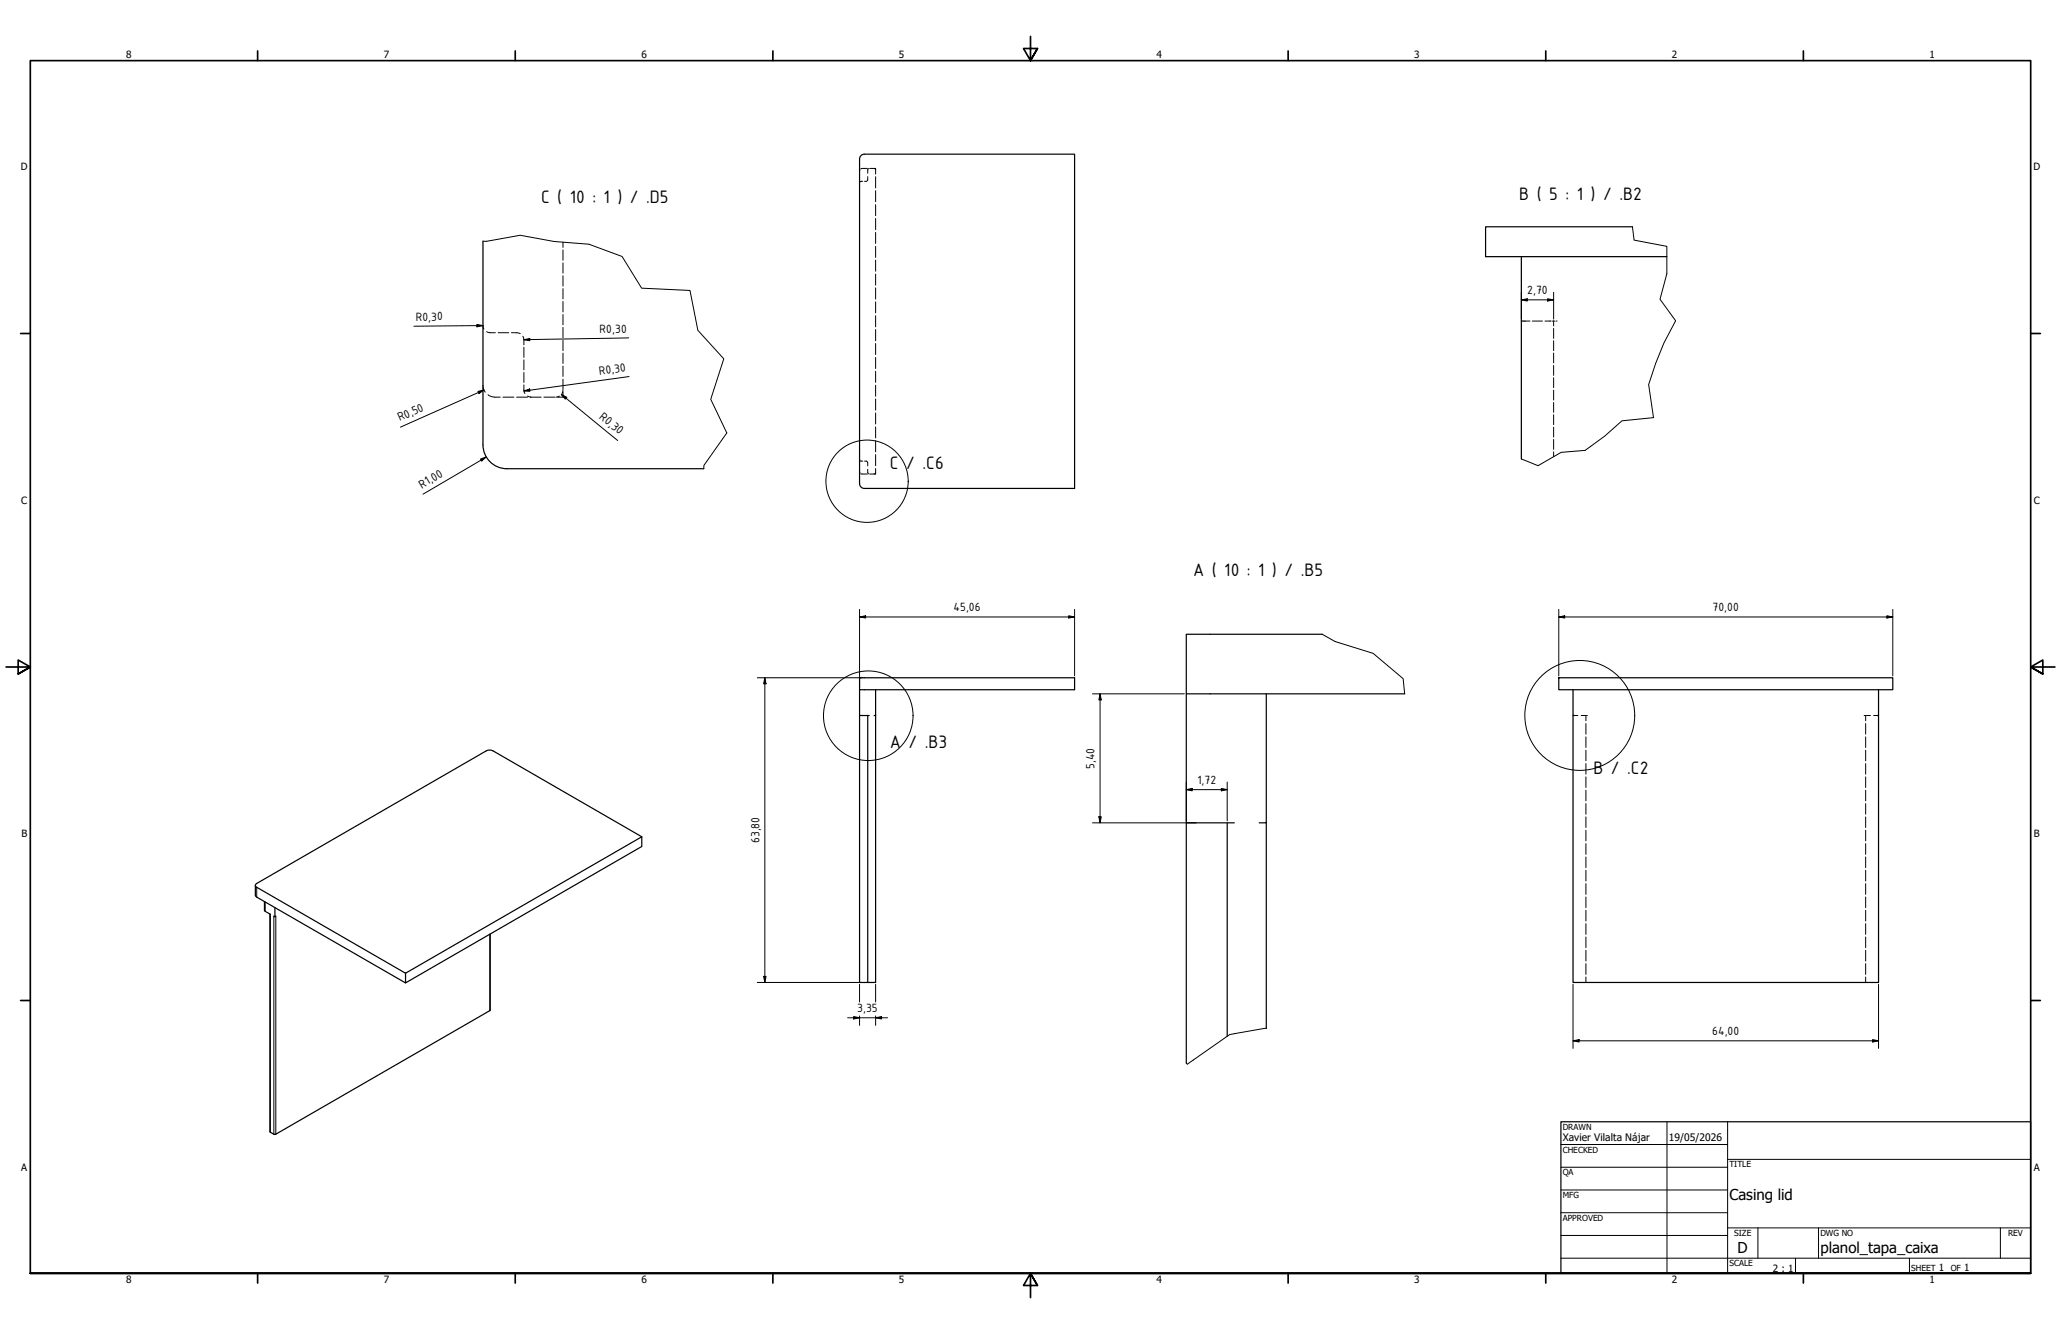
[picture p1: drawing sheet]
<svg xmlns="http://www.w3.org/2000/svg" width="864mm" height="559mm" viewBox="0 0 864 559" stroke-linecap="round" stroke-linejoin="round" font-family="sans-serif">
<!-- layer: Visible (ANSI) -->
<path d="M360.2 66.5v136.1l.6 1.4 1.4 .6M362.2 64.6l-1.4 .6-.6 1.4M362.2 64.6h88.1v140h-88.1M360.2 283.9h90.1v5h-90.1zM360.2 299.7v111.8h6.7v-111.8M360.2 288.9v10.8h4M363.6 299.7v111.8M366.9 288.9v10.8h-.6M653.2 283.9h139.9v5h-139.9zM659.1 288.9v10.8h.7M659.1 299.7v111.8h128v-111.8M787.1 288.9v10.8h-.6" fill="none" stroke="#000" stroke-width=".51"/>
<!-- layer: Hidden (ANSI) -->
<g fill="none" stroke="#000" stroke-width=".42">
<path d="M360.3 71.1l-.1 .5M360.3 76.3l-.1 .3M361.5 75.9l-1 .2M363.3 75.9h-1M363.5 70.5l-2.8 .2M363.6 74l-.1 1.6M363.7 70.9l-.1 1.7M364.2 70.5l-.3 .2M364.6 70.5h2.3v2.4M366.3 70.5l.3 .2M366.8 70.9l.1 .3M366.9 74v4.7"/>
<path d="M366.9 79.9v4.6M366.9 85.7v4.7M366.9 91.5v4.7M366.9 97.3v4.7M366.9 103.2v4.6M366.9 109v4.6M366.9 114.8v4.6M366.9 120.6v4.7M366.9 126.4v4.7M366.9 132.3v4.6M366.9 138v4.7M366.9 143.9v4.6"/>
<path d="M366.9 149.7v4.7M366.9 155.5v4.6M366.9 161.4v4.6M366.9 167.1v4.7M366.9 173v4.6M366.9 178.8v4.7M360.2 197.5l.1 .6M360.2 192.6l.1 .2M360.5 193l1 .2M360.7 198.4l2.8 .2M362.3 193.2l1 .1M363.5 193.5l.1 1.7"/>
<path d="M363.6 196.6l.1 1.6M363.9 198.4l.3 .2M366.6 198.4l-.3 .2M366.9 198l-.1 .2M366.9 196.3v2.3h-2.3M366.9 184.6v4.7M366.9 190.4v4.7M659.8 299.7h1.4M662.6 299.7h1.5M664.3 299.7h.4M664.5 299.7v2.2M664.9 299.7h.3"/>
<path d="M781.1 299.7h.3M781.6 299.7h.1M781.9 299.7l-.2 2.2M782.1 299.7h1.6M785.1 299.7h1.4M664.5 303.1v4.4M664.5 308.7v4.4M664.5 314.3v4.4M664.5 319.8v4.5M781.7 303.1v4.4M781.7 308.7v4.4M781.7 314.3v4.4"/>
<path d="M781.7 319.8v4.5M664.5 325.4v4.5M664.5 331v4.5M664.5 336.6v4.5M781.7 325.4v4.5M781.7 331v4.5M781.7 336.6v4.5M664.5 342.2v4.4M664.5 347.8v4.4M664.5 353.4v4.5M664.5 359v4.5M781.7 342.2v4.4"/>
<path d="M781.7 347.8v4.4M781.7 353.4v4.5M781.7 359v4.5M664.5 364.6v4.5M664.5 370.1v4.5M664.5 375.7v4.5M781.7 364.6v4.5M781.7 370.1v4.5M781.7 375.7v4.5M664.5 381.3v4.5M664.5 386.9v4.5M664.5 392.5v4.5"/>
<path d="M664.5 398.1v4.5M781.7 381.3v4.5M781.7 386.9v4.5M781.7 392.5v4.5M781.7 398.1v4.5M664.5 403.7v4.5M664.5 409.3v2.2M781.7 403.7v4.5M781.7 409.3v2.2"/>
</g>
<!-- layer: Break Line (ISO) -->
<path d="M684 95l.7 5.6 13.7 2.6v11.5l-2.8 10.6 6.5 9.1-4.9 9.2-3.5 8.7-2.9 8.8 2 13.8-13.2 1.4-7.2 6.4-8.2 6-10 .8-9.7 5.6-7-2.8M202.4 101l1.4 .1 14.2-2.5 14.2 2.6 14.6 1.1 13.9 5.1 8.2 13.3 20.2 1 3.3 16.7 10.9 11.9-5.5 17 6.7 14.1-9.5 13.5-.1 1.4M554 265.7l5.4 3 16 5 12.5 10.6 .7 6.3M530.6 430.8l-15.4 2.6-17.7 12.4-.4-.5" fill="none" stroke="#000" stroke-width=".42"/>
<!-- layer: Visible (ISO) -->
<g fill="none" stroke="#000" stroke-width=".51">
<path d="M684 95h-61.5v12.5h75.9M202.4 101v85.3a10 10 0 0 0 10 10h82.5M637.5 107.5v27M639 134.5h-1.5v57.8M554 265.7h-56.9v24.9h91.5M497.1 290.6v54.1h20.1M530.6 290.6v54.1h-3M268.9 350.5l-62.3-36a3.2 3.2 0 0 0-2.8 0l-96.7 56v.8l.5 .4 62.3 36M497.1 344.7v100.6M514.2 344.7v89.4M530.6 344.7v86.1M107 370.9v4.1l.6 .8 62.3 35.9"/>
<path d="M110.8 377.6v3.7l2.5 1.7M113.1 382.9v91.1l2.1 1.2 90-51.8 .2-32.2M114.7 383.8l.5 .2M115.2 380.2v3.8l.4-.2M169.9 407.7l99-57.2v4.1l-99 57.1z"/>
</g>
<!-- layer: Hidden (ISO) -->
<g fill="none" stroke="#000" stroke-width=".42">
<path d="M235.9 101.4v2.2M235.9 104.7v4.3M235.9 110.1v4.3M235.9 115.5v4.3M202.4 136.3l.4 1.6M203.9 138.9l1.5 .5h2.2M208.7 139.4h4.5M214.3 139.4h2.2l1.5 .4M235.9 120.9v4.3M235.9 126.3v4.4M235.9 131.8v4.3M235.9 137.2v4.3"/>
<path d="M639 134.5h2.1M642.1 134.5h4.2M647.4 134.5h2.6M650.5 134.5h.9M651 134.5v2M651 137.6v4.1M652 134.5h.5M219.1 140.8l.4 1.6v2.1M219.5 145.5v4.2M219.5 150.7v4.2M219.5 156v4.2M235.9 142.6v4.3"/>
<path d="M235.9 148v4.3M235.9 153.4v4.3M235.9 158.8v4.3M651 142.7v4.2M651 147.9v4.1M651 153.1v4.1M651 158.2v4.2M202.4 161.4l.1 1.2 .8 1.7M204.5 165.4a6.3 6.3 0 0 0 5.1 1M210.8 166.4h4.5M216.5 166.4h4.5M219.5 161.2v2.2l.5 1.4"/>
<path d="M221 165.9l1.5 .5M222.2 166.4h4.6M227.9 166.4h4.6M234.4 165.9l-1.5 .5M235.9 163.4l-.4 1.4M235.9 164.2v2.2h-2.3M651 163.4v4.2M651 168.6v4.1M651 173.7v4.2M651 178.9v4.2M651 184.1v4.1M651 189.3v2"/>
</g>
<!-- layer: Visible Narrow (ISO) -->
<path d="M107.6 371.7v4.1M111.1 377.8v4M113.3 383v91.3M114.7 383.8v91.3M115.6 383.8v91.3M205.2 391.4v32" fill="none" stroke="#000" stroke-width=".42"/>
<!-- layer: Detail Boundary (ISO) -->
<g fill="none" stroke="#000" stroke-width=".42">
<circle cx="363.3" cy="201.6" r="17.2"/>
<circle cx="363.8" cy="299.8" r="18.8"/>
<circle cx="662" cy="299.7" r="23"/>
</g>
<!-- layer: Border (ANSI) -->
<g fill="none" stroke="#000" stroke-width=".7">
<path d="M431.8 15.2v10.2l-2.9-5.1h5.8l-2.9 5.1 2.9-5.1M107.9 21.3v4.1M215.9 21.3v4.1M323.8 21.3v4.1M539.8 21.3v4.1M647.7 21.3v4.1M755.6 21.3v4.1M8.6 139.7h4.1M850.9 139.7h4.1M2.5 279.4h10.2l-5.1-2.9v5.8l5.1-2.9-5.1 2.9M861.1 279.4h-10.2l5.1-2.9v5.8l-5.1-2.9 5.1 2.9M8.6 419.1h4.1"/>
<path d="M850.9 419.1h4.1M12.7 533.4v-508h838.2v508h-838.2h838.2M107.9 533.4v4.1M215.9 533.4v4.1M323.8 533.4v4.1M434.7 538.5l-2.9-5.1 2.9 5.1h-5.8l2.9-5.1v10.2M539.8 533.4v4.1M647.7 533.4v4.1M755.6 533.4v4.1"/>
</g>
<!-- layer: Title (ANSI) -->
<g fill="none" stroke="#000" stroke-width=".42">
<path d="M654 479.4h69.9M698.5 469.9v63.5M723.9 469.9v63.5M654 488.9h69.9M654 498.5h69.9M723.9 485.6h127M654 508h69.9M654 517.5h69.9M723.9 514.3h127M736.6 514.3v12.7M762 514.3v12.7M838.2 514.3v12.7"/>
<path d="M654 527h196.9M752.3 527v6.4M800.1 527v6.4"/>
</g>
<path d="M654 469.9h196.9v63.5h-196.9z" fill="none" stroke="#000" stroke-width=".51"/>
<!-- layer: Dimension (ISO) -->
<g fill="none" stroke="#000" stroke-width=".42">
<path d="M199.8 135.9l2.6 .5-2.6 .5zM202.4 136.4l-29 .3M637.5 125.6l2.5-.4v.9zM637.5 125.6h13.5M637.5 122.4v11.3M648.5 125.2l2.5 .4-2.5 .5zM651 122.4v11.3M219.5 142.3l2.5-.5v.9zM263.5 141.5l-44 .8M263.6 157.7l-44.1 6.1M200.3 164l2.5-.6-2.1 1.4zM202.8 163.4l-35 15.5"/>
<path d="M219.5 163.8l2.4-.9 .2 1zM235.2 165.2l2.3 1.2-.6 .8zM235.2 165.2l23.6 19.3M201.4 192.3l2.3-.8-1.8 1.6zM203.7 191.5l-26.5 15.5M360.2 258.4l2.5-.5v1zM360.2 258.4h90.1M360.2 255.3v32.8M447.8 257.9l2.5 .5-2.5 .5zM450.3 255.3v27.8M653.2 258.4l2.4-.5v1zM653.2 258.4h139.9"/>
<path d="M653.2 255.3v27.8M790.6 257.9l2.5 .5-2.5 .5zM793.1 255.3v27.8M317.3 283.9h44.1M320.5 283.9l.5 2.5h-1zM320.5 283.9v127.6M457.8 290.6h38.5M460.9 290.6l.6 2.6h-1.1zM460.9 290.6v54.1M497.1 330.8l2.5-.5v1zM497.1 330.8h17.1M497.1 327.6v16.3"/>
<path d="M511.7 330.3l2.5 .5-2.5 .5zM514.2 327.6v16.3M457.8 344.7h43.5M460.4 342.1h1.1l-.6 2.6zM317.3 411.5h42.7M320 409h1l-.5 2.5zM360.2 412.3v7.4M366.9 412.3v7.4M659.1 412.3v26.9M787.1 412.3v26.9M355.2 426.3h16.7M357.7 425.8l2.5 .5-2.5 .5z"/>
<path d="M360.2 425.6v3.9M366.9 426.3l2.5-.5v1zM366.9 425.6v3.9M659.1 436l2.6-.5v1zM659.1 436h128M784.7 435.5l2.4 .5-2.4 .5z"/>
</g>
<g fill="#000">
<path d="M199.8 135.9l2.6 .5-2.6 .5zM637.5 125.6l2.5-.4v.9zM648.5 125.2l2.5 .4-2.5 .5zM219.5 142.3l2.5-.5v.9zM200.3 164l2.5-.6-2.1 1.4zM219.5 163.8l2.4-.9 .2 1zM235.2 165.2l2.3 1.2-.6 .8zM201.4 192.3l2.3-.8-1.8 1.6zM360.2 258.4l2.5-.5v1zM447.8 257.9l2.5 .5-2.5 .5zM653.2 258.4l2.4-.5v1zM790.6 257.9l2.5 .5-2.5 .5z"/>
<path d="M320.5 283.9l.5 2.5h-1zM460.9 290.6l.6 2.6h-1.1zM497.1 330.8l2.5-.5v1zM511.7 330.3l2.5 .5-2.5 .5zM460.4 342.1h1.1l-.6 2.6zM320 409h1l-.5 2.5zM357.7 425.8l2.5 .5-2.5 .5zM366.9 426.3l2.5-.5v1zM659.1 436l2.6-.5v1zM784.7 435.5l2.4 .5-2.4 .5z"/>
</g>
<g font-size="8.1">
<text x="636.6" y="83.6">B ( 5 : 1 ) / .B2</text>
<text x="226.7" y="85">C ( 10 : 1 ) / .D5</text>
<text x="372.9" y="196.4">C / .C6</text>
<text x="499.9" y="241.4">A ( 10 : 1 ) / .B5</text>
<text x="372.8" y="313.4">A / .B3</text>
<text x="667.6" y="324.4">B / .C2</text>
</g>
<g font-size="6.3">
<text x="724.7" y="502.8">Casing lid</text>
<text x="728.1" y="524.9">D</text>
<text x="762.8" y="525">planol_tapa_caixa</text>
</g>
<g font-size="5.4">
<text x="640" y="123.3">2,70</text>
<text x="174.2" y="134.3">R0,30</text>
<text x="251.3" y="139.4" transform="rotate(-1 251.3 139.4)">R0,30</text>
<text x="251.2" y="157.1" transform="rotate(-8 251.2 157.1)">R0,30</text>
<text x="167.6" y="176.5" transform="rotate(-24 167.6 176.5)">R0,50</text>
<text x="250.8" y="175" transform="rotate(39 250.8 175)">R0,30</text>
<text x="176.8" y="204.7" transform="rotate(-31 176.8 204.7)">R1,00</text>
<text x="399.5" y="256.1">45,06</text>
<text x="717.6" y="256.1">70,00</text>
<text x="458.7" y="322.1" transform="rotate(-90 458.7 322.1)">5,40</text>
<text x="501.7" y="328.5">1,72</text>
<text x="318.2" y="353.3" transform="rotate(-90 318.2 353.3)">63,80</text>
<text x="359.2" y="424.1">3,35</text>
<text x="717.5" y="433.7">64,00</text>
</g>
<g font-size="4.3">
<text x="654.8" y="477.8">Xavier Vilalta Nájar</text>
<text x="699.3" y="478">19/05/2026</text>
</g>
<g font-size="4.2">
<text x="52.8" y="24.4">8</text>
<text x="160.8" y="24.4">7</text>
<text x="268.7" y="24.4">6</text>
<text x="376.7" y="24.4">5</text>
<text x="484.6" y="24.4">4</text>
<text x="592.6" y="24.4">3</text>
<text x="700.5" y="24.4">2</text>
<text x="808.5" y="24.4">1</text>
<text x="8.8" y="71.4">D</text>
<text x="852" y="71.4">D</text>
<text x="8.9" y="211.1">C</text>
<text x="852.2" y="211.1">C</text>
<text x="9" y="350.8">B</text>
<text x="852.2" y="350.8">B</text>
<text x="8.9" y="490.5">A</text>
<text x="852.2" y="490.5">A</text>
<text x="742.9" y="532.6">2 : 1</text>
<text x="812.4" y="532.6">1</text>
<text x="823" y="532.6">1</text>
<text x="52.8" y="537.5">8</text>
<text x="160.8" y="537.5">7</text>
<text x="268.7" y="537.5">6</text>
<text x="376.7" y="537.5">5</text>
<text x="484.6" y="537.5">4</text>
<text x="592.6" y="537.5">3</text>
<text x="700.5" y="537.5">2</text>
<text x="808.5" y="537.5">1</text>
</g>
<g font-size="3.5">
<text x="654.8" y="473.2">DRAWN</text>
<text x="654.8" y="482.8">CHECKED</text>
<text x="724.7" y="488.9">TITLE</text>
<text x="654.8" y="492.3">QA</text>
<text x="654.8" y="501.8">MFG</text>
<text x="654.8" y="511.4">APPROVED</text>
<text x="726.7" y="517.7">SIZE</text>
<text x="762.8" y="517.7">DWG NO</text>
<text x="841.4" y="517.7">REV</text>
<text x="724.7" y="530.4">SCALE</text>
<text x="800.9" y="532.6">SHEET</text>
<text x="817.4" y="532.6">OF</text>
</g>
</svg>
